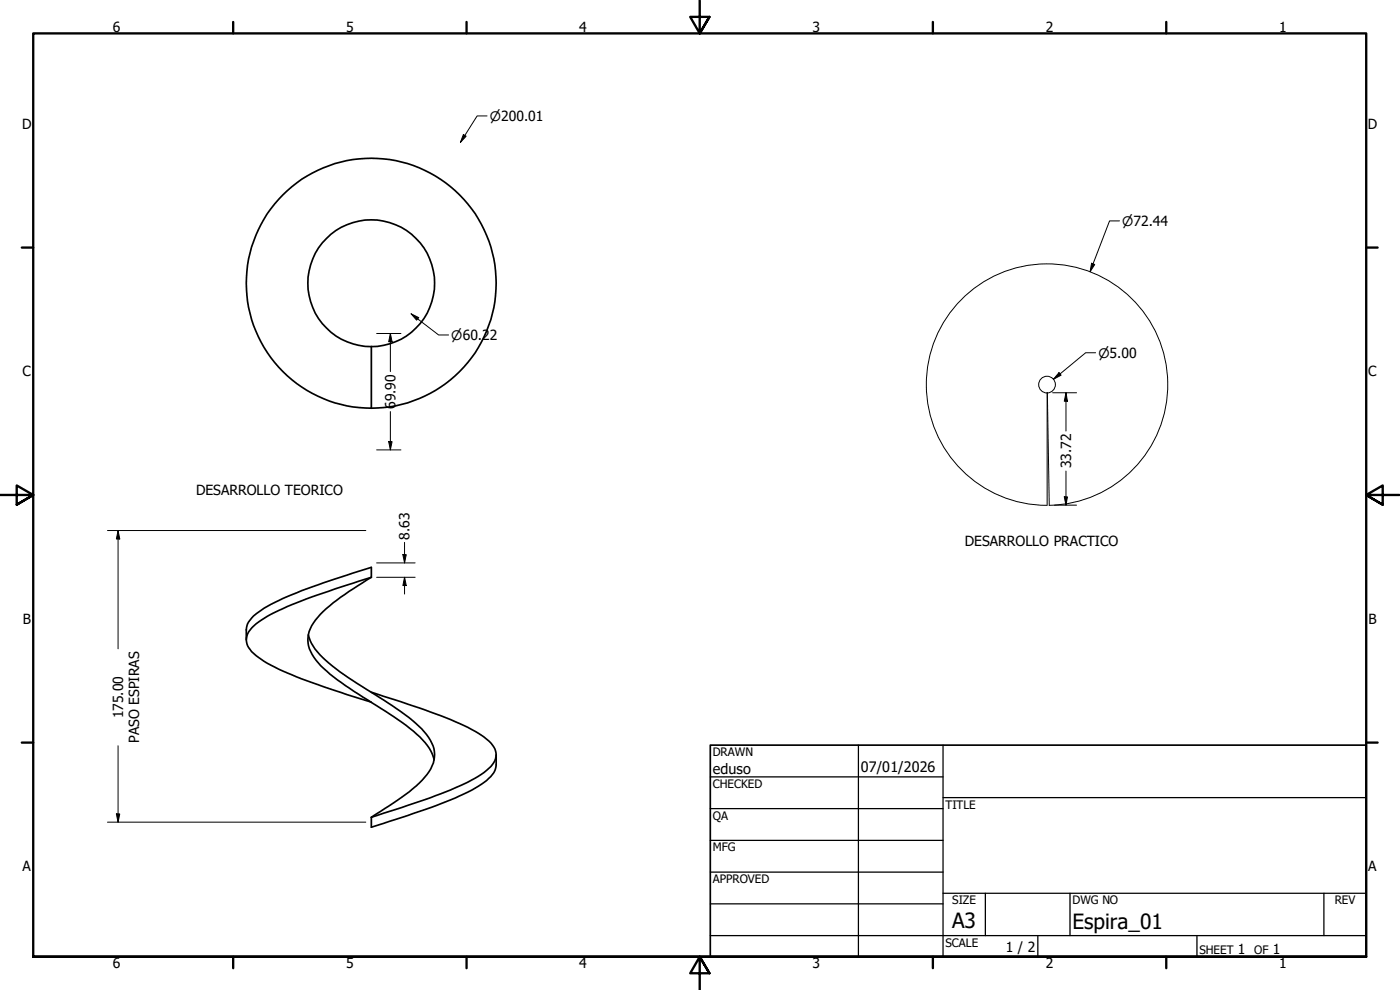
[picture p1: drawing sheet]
<svg xmlns="http://www.w3.org/2000/svg" width="420mm" height="297mm" viewBox="0 0 420 297" stroke-linecap="round" stroke-linejoin="round" font-family="sans-serif">
<!-- layer: Visible (ANSI) -->
<g fill="none" stroke="#000" stroke-width=".51">
<path d="M111.4 104v18.5M111.4 173.2l-4 2.6a49 49 0 0 0-12.7 10.2 8.8 8.8 0 0 0 .1 12 52.8 52.8 0 0 0 12.8 10.3l8.1 5.1a51.1 51.1 0 0 1 12.6 10.3l1 1.7 1 2.6M111.4 173.2a212 212 0 0 0-30.1 11.1 15.3 15.3 0 0 0-7 5.9 4.9 4.9 0 0 0 1.8 5.9 43.8 43.8 0 0 0 13 7l8 2.9 14.3 4.7M111.4 173.2v-3a222.6 222.6 0 0 0-29 10.6 18.4 18.4 0 0 0-8.1 6.4 10.1 10.1 0 0 0-.4 4.7M92.5 190.5a16.2 16.2 0 0 0 6.2 8.5l5.8 4.3a194.3 194.3 0 0 1 20.2 13.7 14.7 14.7 0 0 1 5.7 8.5 10.9 10.9 0 0 1-3.7 8.6 84.7 84.7 0 0 1-15.3 11.1M111.4 207.7a226 226 0 0 1 29 10.5 18 18 0 0 1 8.1 6.5 4.9 4.9 0 0 1-1.8 5.9 46.1 46.1 0 0 1-14.4 7.6l-20.9 7M148.9 226.5v3a8 8 0 0 1-4.4 5.8 100.9 100.9 0 0 1-22.2 9.4l-10.9 3.5v-3"/>
<circle cx="111.4" cy="85" r="37.5"/>
<circle cx="111.4" cy="85" r="19"/>
</g>
<!-- layer: Border (ANSI) -->
<g fill="none" stroke="#000" stroke-width=".7">
<path d="M70 6.6v3.4M140 6.6v3.4M210 0v10l-2.9-4.9h5.8l-2.9 4.9 2.9-4.9M280 6.6v3.4M350 6.6v3.4M6.5 74.3h3.5M410 74.3h3.4M0 148.5h10l-5-2.8v5.7l5-2.9-5 2.9M420 148.5h-10l5-2.8v5.7l-5-2.9 5 2.9M6.5 222.8h3.5M410 222.8h3.4M10 287.1v-277.1h400v277.1h-400h400"/>
<path d="M70 287.1v3.4M140 287.1v3.4M212.9 292l-2.9-4.9 2.9 4.9h-5.8l2.9-4.9v9.9M280 287.1v3.4M350 287.1v3.4"/>
</g>
<!-- layer: Title (ANSI) -->
<g fill="none" stroke="#000" stroke-width=".38">
<path d="M213.2 233.1h69.8M257.6 223.6v63.5M283 239.3h127M283 223.6v63.5M213.2 242.6h69.8M213.2 252.1h69.8M213.2 261.7h69.8M213.2 271.2h69.8M283 268h127M295.7 268v12.7M321.1 268v12.7M397.3 268v12.7"/>
<path d="M213.2 280.7h196.8M311.5 280.7v6.4M359.2 280.7v6.4"/>
</g>
<path d="M213.2 223.6h196.8v63.5h-196.8z" fill="none" stroke="#000" stroke-width=".51"/>
<!-- layer: Sketch Geometry (ANSI) -->
<path d="M314.3 117.8v33.8M314.3 117.9a2.51 2.51 0 0 0 2.2-3.6 2.51 2.51 0 0 0-4.2-.5 2.51 2.51 0 0 0 1.4 4l.5 .1M314.3 117.8l.6 33.8M314.9 151.6a36.2 36.2 0 0 0 30.9-54 36.2 36.2 0 0 0-62.2-1.5 36.2 36.2 0 0 0 28.1 55.4l2.5 .1" fill="none" stroke="#000" stroke-width=".3"/>
<!-- layer: Dimension (ANSI) -->
<g fill="none" stroke="#000" stroke-width=".3">
<path d="M146.2 34.8h-3l-5 7.9M139.1 40.4l.8 .5-1.7 1.8zM327.6 79l.9 .4-1.3 2.1zM336 66.3h-3l-5.8 15.2M123.4 94.2l2.3 1.1-.7 .8zM123.4 94.2l8.2 6.3h3M113 100.1h7.3M117.2 100.1l.5 2.4h-1.1zM117.2 100.1v11.4M315.9 117.8h7.2M317.8 111.8l.7 .8-2.3 1.2zM319.9 117.8l.5 2.6h-1z"/>
<path d="M319.9 117.8v11.5M328.8 105.8h-3l-9.6 8M113 135h7.3M116.6 132.5h1.1l-.5 2.5zM117.2 123.5v11.5M32.3 159.2h77.5M35.4 159.2l.5 2.5h-1zM35.4 159.2v35.5M316.5 151.6h6.6M319.4 149.1h1l-.5 2.5zM319.9 141.3v10.3M113 173.2h11.6"/>
<path d="M113 168.9h11.6M120.9 166.4h1l-.5 2.5zM121.4 173.2l.5 2.5h-1zM121.4 162.7v6.2M121.4 173.2v5M35.4 223.8v22.9M32.3 246.7h77.5M34.9 244.2h1l-.5 2.5z"/>
</g>
<path d="M139.1 40.4l.8 .5-1.7 1.8zM327.6 79l.9 .4-1.3 2.1zM123.4 94.2l2.3 1.1-.7 .8zM117.2 100.1l.5 2.4h-1.1zM317.8 111.8l.7 .8-2.3 1.2zM116.6 132.5h1.1l-.5 2.5zM319.9 117.8l.5 2.6h-1zM319.4 149.1h1l-.5 2.5zM35.4 159.2l.5 2.5h-1zM120.9 166.4h1l-.5 2.5zM121.4 173.2l.5 2.5h-1zM34.9 244.2h1l-.5 2.5z" fill="#000"/>
<g font-size="6.3">
<text x="285.8" y="278.6">A3</text>
<text x="321.9" y="278.7">Espira_01</text>
</g>
<g font-size="4.3">
<text x="213.9" y="232.2">eduso</text>
<text x="258.4" y="231.6">07/01/2026</text>
</g>
<g font-size="4.2">
<text x="33.8" y="9.6">6</text>
<text x="103.9" y="9.6">5</text>
<text x="173.9" y="9.6">4</text>
<text x="243.8" y="9.6">3</text>
<text x="313.9" y="9.6">2</text>
<text x="383.9" y="9.6">1</text>
<text x="6.7" y="38.7">D</text>
<text x="410.5" y="38.7">D</text>
<text x="6.8" y="113">C</text>
<text x="410.7" y="113">C</text>
<text x="118.7" y="122.7" transform="rotate(-90 118.7 122.7)">69.90</text>
<text x="321.4" y="140.5" transform="rotate(-90 321.4 140.5)">33.72</text>
<text x="58.9" y="148.6">DESARROLLO TEORICO</text>
<text x="122.9" y="162" transform="rotate(-90 122.9 162)">8.63</text>
<text x="289.6" y="163.9">DESARROLLO PRACTICO</text>
<text x="6.9" y="187.2">B</text>
<text x="410.7" y="187.2">B</text>
<text x="37" y="215.6" transform="rotate(-90 37 215.6)">175.00</text>
<text x="41.7" y="222.9" transform="rotate(-90 41.7 222.9)">PASO ESPIRAS</text>
<text x="6.8" y="261.4">A</text>
<text x="410.7" y="261.4">A</text>
<text x="301.9" y="285.6">1 / 2</text>
<text x="371.5" y="286.2">1</text>
<text x="382" y="286.2">1</text>
<text x="33.8" y="290.5">6</text>
<text x="103.9" y="290.5">5</text>
<text x="173.9" y="290.5">4</text>
<text x="243.8" y="290.5">3</text>
<text x="313.9" y="290.5">2</text>
<text x="383.9" y="290.5">1</text>
</g>
<g font-size="3.9">
<text x="147" y="36.2">⌀200.01</text>
<text x="336.8" y="67.7">⌀72.44</text>
<text x="135.4" y="102">⌀60.22</text>
<text x="329.6" y="107.3">⌀5.00</text>
</g>
<g font-size="3.5">
<text x="213.9" y="226.9">DRAWN</text>
<text x="213.9" y="236.4">CHECKED</text>
<text x="213.9" y="245.9">QA</text>
<text x="283.8" y="242.6">TITLE</text>
<text x="213.9" y="255.4">MFG</text>
<text x="213.9" y="265">APPROVED</text>
<text x="285.8" y="271.3">SIZE</text>
<text x="321.9" y="271.3">DWG NO</text>
<text x="400.6" y="271.3">REV</text>
<text x="283.8" y="284">SCALE</text>
<text x="360" y="286.2">SHEET</text>
<text x="376.4" y="286.2">OF</text>
</g>
</svg>
